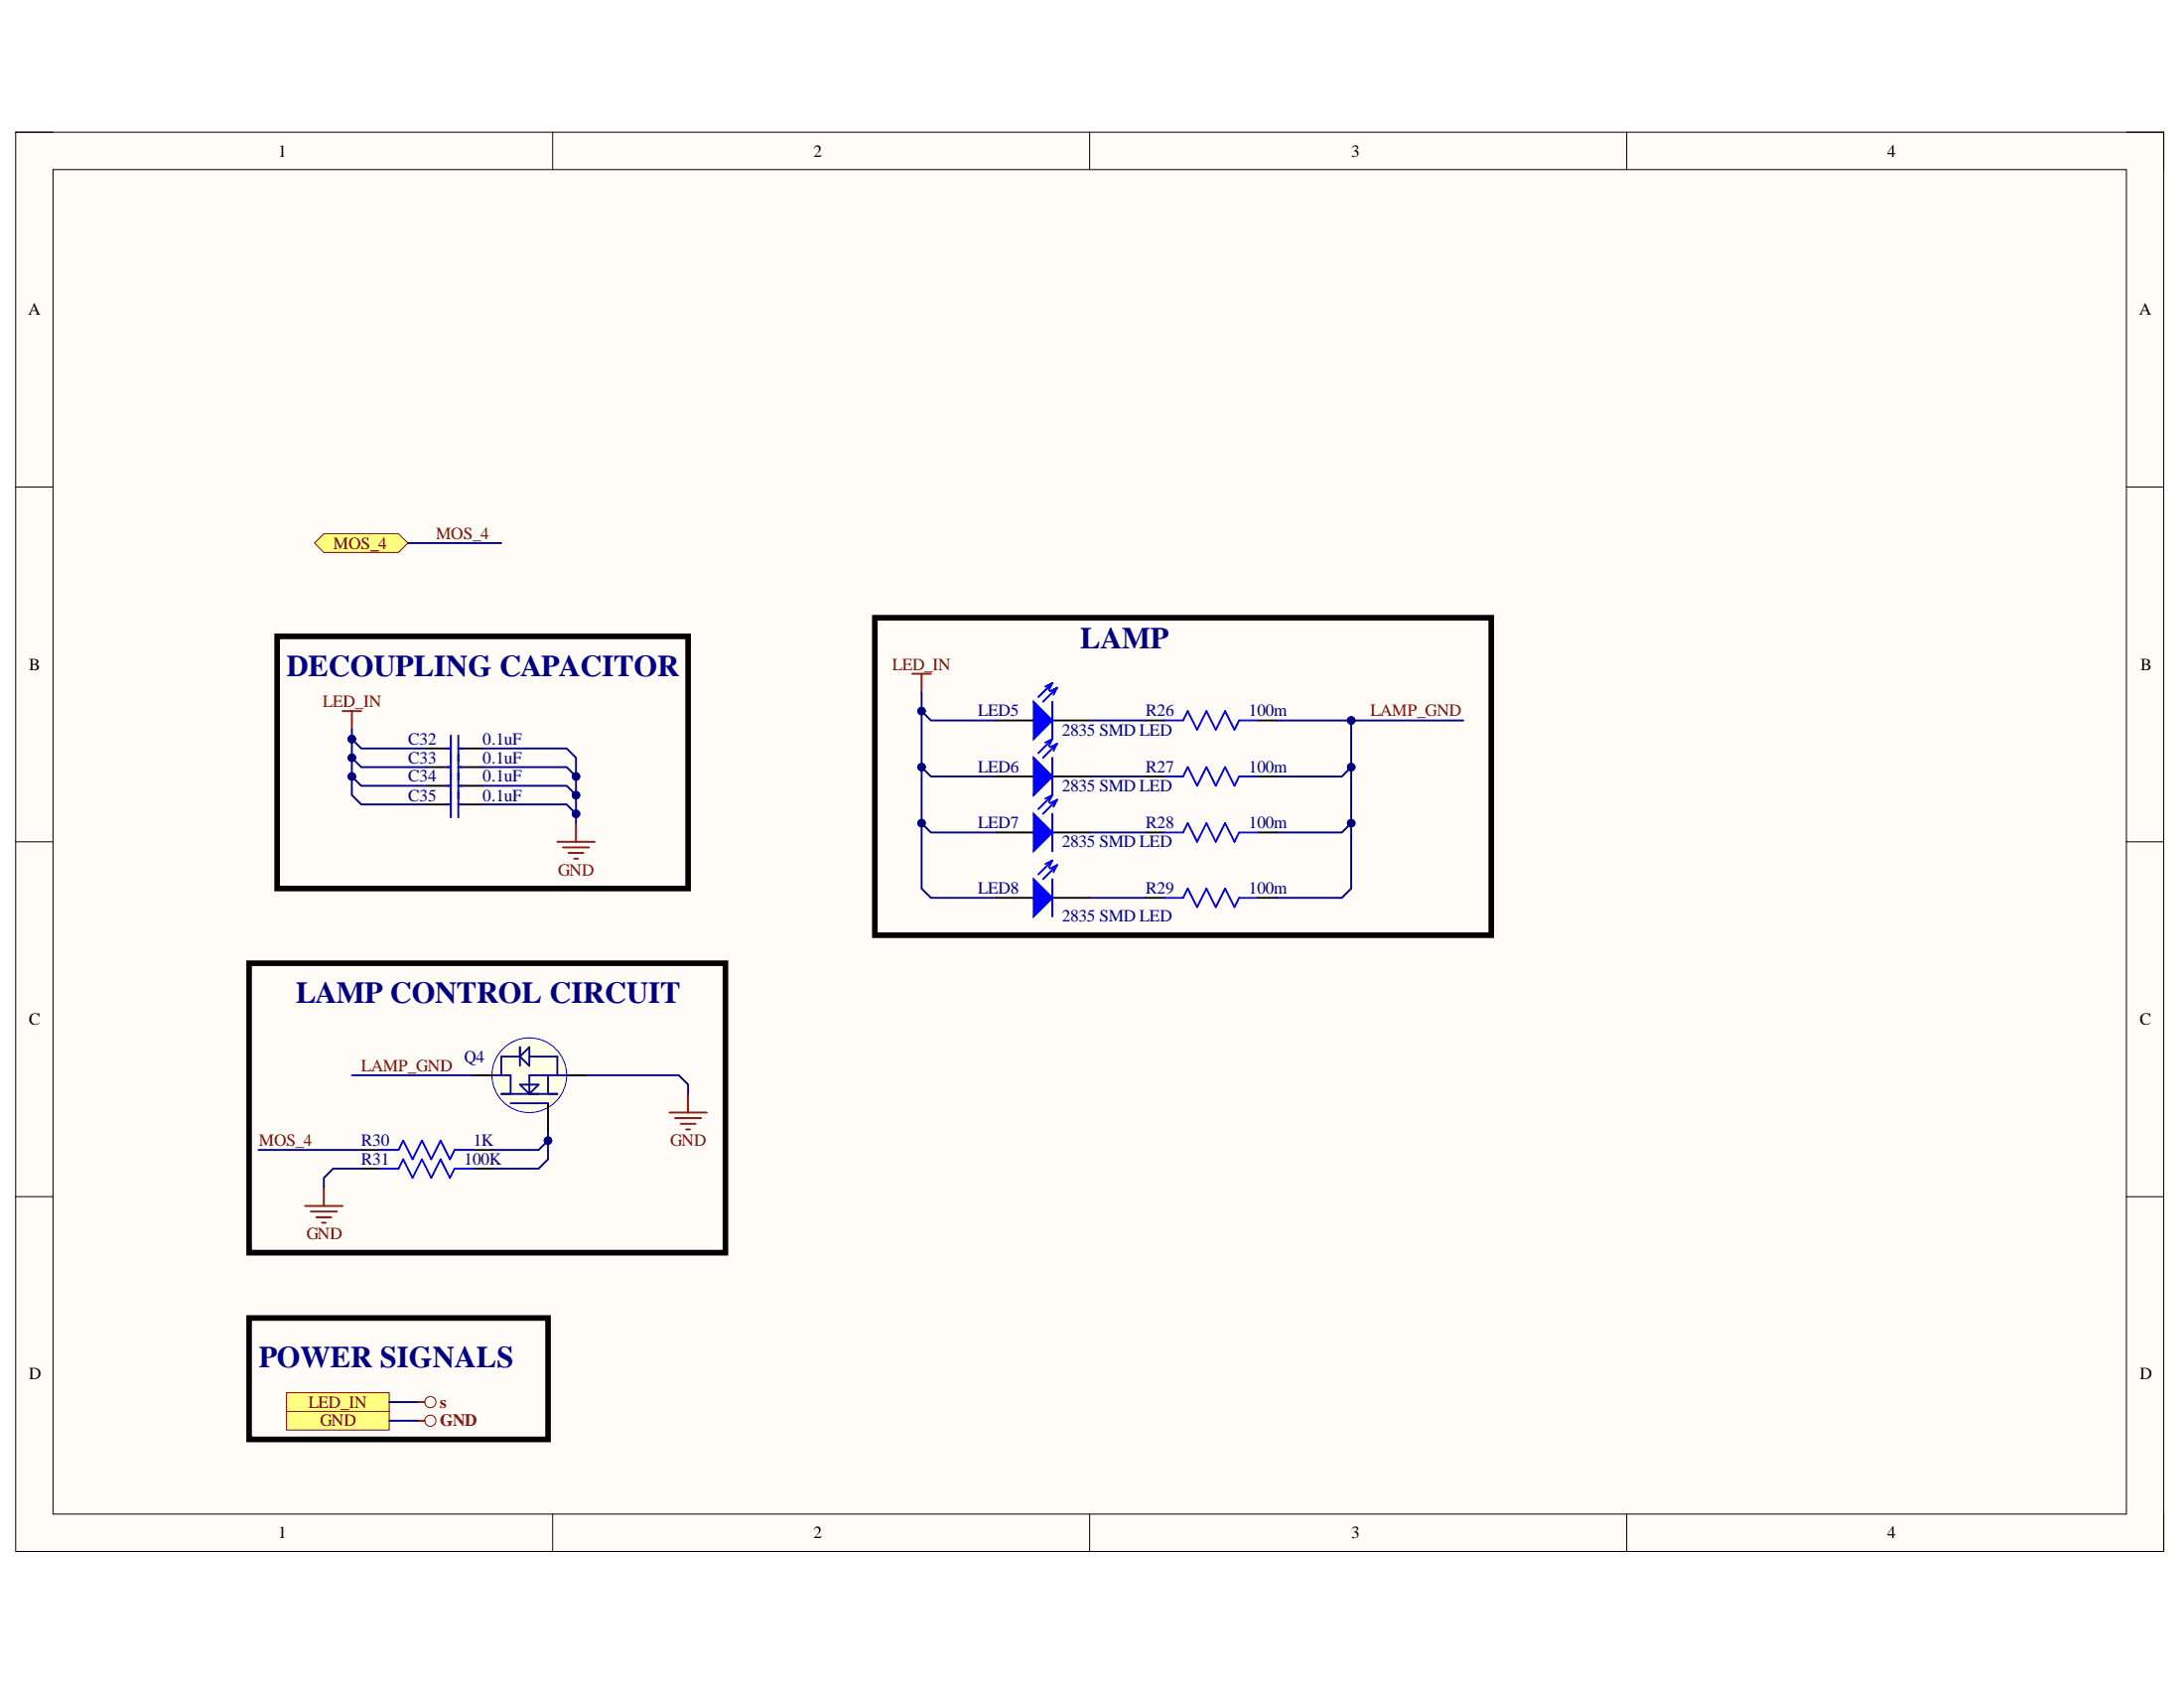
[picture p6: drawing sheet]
<svg xmlns="http://www.w3.org/2000/svg" width="279mm" height="216mm" viewBox="0 0 279 216" stroke-linecap="round" stroke-linejoin="round" font-family="sans-serif">
<path d="M2 16.9h274.8v181.5h-274.8z" fill-rule="evenodd" fill="#fffcf8"/>
<path d="M2 16.9h274.8v181.5h-274.8z" fill="none" stroke="#000" stroke-width=".13"/>
<path d="M6.8 21.7h265.2v172h-265.2z" fill-rule="evenodd" fill="#fffcf8"/>
<g fill="none" stroke="#000" stroke-width=".13">
<path d="M2 16.9h4.8M70.7 16.9v4.8M139.4 16.9v4.8M208.1 16.9v4.8M272 16.9h4.8v4.8M6.8 21.7h265.2v172h-265.2zM2 62.3h4.8M272 62.3h4.8M2 107.7h4.8M272 107.7h4.8M2 153.1h4.8M272 153.1h4.8"/>
<path d="M70.7 193.7v4.7M139.4 193.7v4.7M208.1 193.7v4.7M276.8 193.7v4.7"/>
</g>
<path d="M127.5 92.1h4.7M134.6 92.1h4.8" fill="none" stroke="#000" stroke-width=".24"/>
<path d="M132.2 89.8l2.4 2.3-2.4 2.4z" fill="#00f"/>
<path d="M132.2 89.8l2.4 2.3-2.4 2.4zM134.6 87.4l-1.8 1.8M134.6 87.4l-.9 .4M134.6 87.4l-.4 .9M134.6 89.8v4.7M135.2 88l-1.8 1.8M135.2 88l-.9 .4M135.2 88l-.4 .9" fill="none" stroke="#00f" stroke-width=".24"/>
<path d="M127.5 99.3h4.7M134.6 99.3h4.8" fill="none" stroke="#000" stroke-width=".24"/>
<path d="M132.2 96.9l2.4 2.4-2.4 2.4z" fill="#00f"/>
<path d="M132.2 96.9l2.4 2.4-2.4 2.4zM134.6 94.5l-1.8 1.8M134.6 94.5l-.9 .5M134.6 94.5l-.4 .9M134.6 96.9v4.8M135.2 95.1l-1.8 1.8M135.2 95.1l-.9 .5M135.2 95.1l-.4 .9" fill="none" stroke="#00f" stroke-width=".24"/>
<path d="M127.5 106.5h4.7M134.6 106.5h4.8" fill="none" stroke="#000" stroke-width=".24"/>
<path d="M132.2 104.1l2.4 2.4-2.4 2.4z" fill="#00f"/>
<path d="M132.2 104.1l2.4 2.4-2.4 2.4zM134.6 101.7l-1.8 1.8M134.6 101.7l-.9 .4M134.6 101.7l-.4 .9M134.6 104.1v4.8M135.2 102.3l-1.8 1.8M135.2 102.3l-.9 .4M135.2 102.3l-.4 .9" fill="none" stroke="#00f" stroke-width=".24"/>
<path d="M127.5 114.8h4.7M134.6 114.8h4.8" fill="none" stroke="#000" stroke-width=".24"/>
<path d="M132.2 112.5l2.4 2.3-2.4 2.4z" fill="#00f"/>
<g fill="none" stroke="#00f" stroke-width=".24">
<path d="M57.2 95.7h.5M57.2 98.1h.5M57.7 94.1v10.5M58.6 94.1v10.5M58.6 95.7h.5M58.6 98.1h.5M149 99.3h2.4l.5-1.2 1.2 2.4 1.2-2.4 1.2 2.4 1.2-2.4 1.2 2.4 .6-1.2h2.4M149 92.1h2.4l.5-1.1 1.2 2.3 1.2-2.3 1.2 2.3 1.2-2.3 1.2 2.3 .6-1.2h2.4M57.2 100.5h.5M57.2 102.9h.5M58.6 100.5h.5M58.6 102.9h.5"/>
<path d="M132.2 112.5l2.4 2.3-2.4 2.4zM134.6 110.1l-1.8 1.7M134.6 110.1l-.9 .4M134.6 110.1l-.4 .9M134.6 112.5v4.7M135.2 110.7l-1.8 1.8M135.2 110.7l-.9 .4M135.2 110.7l-.4 .9M149 106.5h2.4l.5-1.2 1.2 2.4 1.2-2.4 1.2 2.4 1.2-2.4 1.2 2.4 .6-1.2h2.4M149 114.8h2.4l.5-1.2 1.2 2.4 1.2-2.4 1.2 2.4 1.2-2.4 1.2 2.4 .6-1.2h2.4M48.6 147.1h2.4l.6-1.2 1.2 2.4 1.2-2.4 1.2 2.4 1.2-2.4 1.2 2.4 .6-1.2h2.3M48.6 149.5h2.4l.6-1.2 1.2 2.4 1.2-2.4 1.2 2.4 1.2-2.4 1.2 2.4 .6-1.2h2.3"/>
</g>
<g fill="none" stroke="#800000" stroke-width=".24">
<path d="M43.8 91h2.4M45 91v2.3M116.7 86.2h2.4M117.9 86.2v2.4M71.3 107.7h4.8M72 108.4h3.4M72.7 109.1h1.9M73.4 109.8h.5M73.7 105.3v2.4M88 139.9v2.4M39 154.2h4.8M39.8 155h3.3"/>
<path d="M40.5 155.7h1.9M41.2 156.4h.5M41.4 151.9v2.3M85.6 142.3h4.8M86.4 143h3.3M87.1 143.7h1.9M87.8 144.5h.5"/>
</g>
<path d="M111.9 79h78.9v40.6h-78.9zM35.5 81.4h52.5v32.2h-52.5zM31.9 123.2h60.9v37h-60.9z" fill="none" stroke="#000" stroke-width=".72"/>
<g fill="none" stroke="#000" stroke-width=".24">
<path d="M54.6 95.7h3.1M54.6 98.1h3.1M58.6 95.7h3.1M58.6 98.1h3.1M146.6 99.3h2.4M146.6 92.1h2.4M160.9 99.3h2.4M160.9 92.1h2.4M54.6 100.5h3.1M54.6 102.9h3.1M58.6 100.5h3.1M58.6 102.9h3.1"/>
<path d="M146.6 106.5h2.4M146.6 114.8h2.4M160.9 106.5h2.4M160.9 114.8h2.4M46.2 147.1h2.4M46.2 149.5h2.4M60.5 147.1h2.4M60.5 149.5h2.4"/>
</g>
<path d="M41.4 68.3h9.6l1.2 1.2-1.2 1.1h-9.6l-1.2-1.1z" fill-rule="evenodd" fill="#ffff80"/>
<path d="M41.4 68.3h9.6l1.2 1.2-1.2 1.1h-9.6l-1.2-1.1z" fill="none" stroke="#800000" stroke-width=".13"/>
<path d="M52.2 69.5h11.9M45 99.3v2.4l1.2 1.2h8.4M45 137.5h15.5M33.1 147.1h13.1M46.2 149.5h-3.6l-1.2 1.2v1.2" fill="none" stroke="#000080" stroke-width=".24"/>
<circle cx="45" cy="99.3" r=".48" fill="#000080"/>
<circle cx="45" cy="99.3" r=".48" fill="none" stroke="#000080" stroke-width=".13"/>
<path d="M45 96.9v2.4l1.2 1.2h8.4" fill="none" stroke="#000080" stroke-width=".24"/>
<circle cx="45" cy="99.3" r=".48" fill="#000080"/>
<circle cx="45" cy="99.3" r=".48" fill="none" stroke="#000080" stroke-width=".13"/>
<circle cx="45" cy="96.9" r=".48" fill="#000080"/>
<circle cx="45" cy="96.9" r=".48" fill="none" stroke="#000080" stroke-width=".13"/>
<path d="M45 94.5v2.4l1.2 1.2h8.4" fill="none" stroke="#000080" stroke-width=".24"/>
<circle cx="45" cy="96.9" r=".48" fill="#000080"/>
<circle cx="45" cy="96.9" r=".48" fill="none" stroke="#000080" stroke-width=".13"/>
<circle cx="45" cy="94.5" r=".48" fill="#000080"/>
<circle cx="45" cy="94.5" r=".48" fill="none" stroke="#000080" stroke-width=".13"/>
<path d="M45 93.3v1.2l1.2 1.2h8.4" fill="none" stroke="#000080" stroke-width=".24"/>
<circle cx="45" cy="94.5" r=".48" fill="#000080"/>
<circle cx="45" cy="94.5" r=".48" fill="none" stroke="#000080" stroke-width=".13"/>
<path d="M61.7 102.9h10.8l1.2 1.2" fill="none" stroke="#000080" stroke-width=".24"/>
<circle cx="73.7" cy="104.1" r=".48" fill="#000080"/>
<circle cx="73.7" cy="104.1" r=".48" fill="none" stroke="#000080" stroke-width=".13"/>
<path d="M61.7 100.5h10.8l1.2 1.2" fill="none" stroke="#000080" stroke-width=".24"/>
<circle cx="73.7" cy="101.7" r=".48" fill="#000080"/>
<circle cx="73.7" cy="101.7" r=".48" fill="none" stroke="#000080" stroke-width=".13"/>
<path d="M61.7 98.1h10.8l1.2 1.2" fill="none" stroke="#000080" stroke-width=".24"/>
<circle cx="73.7" cy="99.3" r=".48" fill="#000080"/>
<circle cx="73.7" cy="99.3" r=".48" fill="none" stroke="#000080" stroke-width=".13"/>
<path d="M61.7 95.7h10.8l1.2 1.2v8.4" fill="none" stroke="#000080" stroke-width=".24"/>
<circle cx="73.7" cy="104.1" r=".48" fill="#000080"/>
<circle cx="73.7" cy="104.1" r=".48" fill="none" stroke="#000080" stroke-width=".13"/>
<circle cx="73.7" cy="101.7" r=".48" fill="#000080"/>
<circle cx="73.7" cy="101.7" r=".48" fill="none" stroke="#000080" stroke-width=".13"/>
<circle cx="73.7" cy="99.3" r=".48" fill="#000080"/>
<circle cx="73.7" cy="99.3" r=".48" fill="none" stroke="#000080" stroke-width=".13"/>
<path d="M70.1 145.9v2.4l-1.2 1.2h-6" fill="none" stroke="#000080" stroke-width=".24"/>
<circle cx="70.1" cy="145.9" r=".48" fill="#000080"/>
<circle cx="70.1" cy="145.9" r=".48" fill="none" stroke="#000080" stroke-width=".13"/>
<path d="M70.1 144.7v1.2l-1.2 1.2h-6" fill="none" stroke="#000080" stroke-width=".24"/>
<circle cx="70.1" cy="145.9" r=".48" fill="#000080"/>
<circle cx="70.1" cy="145.9" r=".48" fill="none" stroke="#000080" stroke-width=".13"/>
<path d="M117.9 105.3v8.3l1.2 1.2h8.4M74.9 137.5h11.9l1.2 1.2v1.2" fill="none" stroke="#000080" stroke-width=".24"/>
<circle cx="117.9" cy="105.3" r=".48" fill="#000080"/>
<circle cx="117.9" cy="105.3" r=".48" fill="none" stroke="#000080" stroke-width=".13"/>
<path d="M117.9 98.1v7.2l1.2 1.2h8.4" fill="none" stroke="#000080" stroke-width=".24"/>
<circle cx="117.9" cy="105.3" r=".48" fill="#000080"/>
<circle cx="117.9" cy="105.3" r=".48" fill="none" stroke="#000080" stroke-width=".13"/>
<circle cx="117.9" cy="98.1" r=".48" fill="#000080"/>
<circle cx="117.9" cy="98.1" r=".48" fill="none" stroke="#000080" stroke-width=".13"/>
<path d="M117.9 91v7.1l1.2 1.2h8.4" fill="none" stroke="#000080" stroke-width=".24"/>
<circle cx="117.9" cy="98.1" r=".48" fill="#000080"/>
<circle cx="117.9" cy="98.1" r=".48" fill="none" stroke="#000080" stroke-width=".13"/>
<circle cx="117.9" cy="91" r=".48" fill="#000080"/>
<circle cx="117.9" cy="91" r=".48" fill="none" stroke="#000080" stroke-width=".13"/>
<path d="M117.9 88.6v2.4l1.2 1.1h8.4" fill="none" stroke="#000080" stroke-width=".24"/>
<circle cx="117.9" cy="91" r=".48" fill="#000080"/>
<circle cx="117.9" cy="91" r=".48" fill="none" stroke="#000080" stroke-width=".13"/>
<path d="M139.4 99.3h7.2M139.4 92.1h7.2M139.4 114.8h7.2M139.4 106.5h7.2M172.9 105.3v8.3l-1.2 1.2h-8.4" fill="none" stroke="#000080" stroke-width=".24"/>
<circle cx="172.9" cy="105.3" r=".48" fill="#000080"/>
<circle cx="172.9" cy="105.3" r=".48" fill="none" stroke="#000080" stroke-width=".13"/>
<path d="M172.9 98.1v7.2l-1.2 1.2h-8.4" fill="none" stroke="#000080" stroke-width=".24"/>
<circle cx="172.9" cy="105.3" r=".48" fill="#000080"/>
<circle cx="172.9" cy="105.3" r=".48" fill="none" stroke="#000080" stroke-width=".13"/>
<circle cx="172.9" cy="98.1" r=".48" fill="#000080"/>
<circle cx="172.9" cy="98.1" r=".48" fill="none" stroke="#000080" stroke-width=".13"/>
<path d="M163.3 92.2h9.6v5.9l-1.2 1.2h-8.4" fill="none" stroke="#000080" stroke-width=".24"/>
<circle cx="172.9" cy="92.1" r=".48" fill="#000080"/>
<circle cx="172.9" cy="92.1" r=".48" fill="none" stroke="#000080" stroke-width=".13"/>
<circle cx="172.9" cy="98.1" r=".48" fill="#000080"/>
<circle cx="172.9" cy="98.1" r=".48" fill="none" stroke="#000080" stroke-width=".13"/>
<path d="M172.9 92.2h14.3" fill="none" stroke="#000080" stroke-width=".24"/>
<circle cx="172.9" cy="92.1" r=".48" fill="#000080"/>
<circle cx="172.9" cy="92.1" r=".48" fill="none" stroke="#000080" stroke-width=".13"/>
<path d="M36.7 180.5h13.1v2.4h-13.1z" fill-rule="evenodd" fill="#ffff80"/>
<g fill="none" stroke="#800000" stroke-width=".13">
<path d="M36.7 180.5h13.1v2.4h-13.1z"/>
<circle cx="55.1" cy="181.7" r=".72"/>
</g>
<path d="M53.4 181.7h.9" fill="none" stroke="#800000" stroke-width=".24"/>
<path d="M36.7 178.1h13.1v2.4h-13.1z" fill-rule="evenodd" fill="#ffff80"/>
<g fill="none" stroke="#800000" stroke-width=".13">
<path d="M36.7 178.1h13.1v2.4h-13.1z"/>
<circle cx="55.1" cy="179.3" r=".72"/>
</g>
<path d="M53.4 179.3h.9" fill="none" stroke="#800000" stroke-width=".24"/>
<path d="M31.9 168.6h38.2v15.5h-38.2z" fill="none" stroke="#000" stroke-width=".72"/>
<path d="M49.8 179.3h3.6M49.8 181.7h3.6" fill="none" stroke="#000080" stroke-width=".24"/>
<circle cx="67.7" cy="137.5" r="4.8" fill="#ffffe8"/>
<circle cx="67.7" cy="137.5" r="4.8" fill="none" stroke="#00f" stroke-width=".13"/>
<path d="M60.5 137.5h2.4M72.5 137.5h2.4M70.1 141.1v3.6" fill="none" stroke="#000" stroke-width=".24"/>
<path d="M62.9 137.5h2.4v2.4M64.1 139.9h7.2M66.5 135.1l1.2-1.2v2.4zM66.5 133.9v2.4M66.5 135.1h-2.4v2.4M66.5 138.7h2.4l-1.2 1.2zM67.7 135.1h3.6v2.4M70.1 137.5v2.4M72.5 137.5h-4.8v2.4M65.3 141.1h4.8" fill="none" stroke="#0c0087" stroke-width=".24"/>
<g font-size="3.9" fill="#000080">
<text x="138.2" y="82.9">LAMP</text>
<text x="36.7" y="86.5">DECOUPLING CAPACITOR</text>
<text x="37.8" y="128.3">LAMP CONTROL CIRCUIT</text>
<text x="33.1" y="174.9">POWER SIGNALS</text>
</g>
<g font-size="2.2">
<text x="35.6" y="20">1</text>
<text x="104.1" y="20">2</text>
<text x="172.9" y="20">3</text>
<text x="241.5" y="20">4</text>
<text x="3.6" y="40.3">A</text>
<text x="273.6" y="40.3">A</text>
<text x="3.7" y="85.7">B</text>
<text x="273.8" y="85.7">B</text>
<text x="3.7" y="131.1">C</text>
<text x="273.7" y="131.1">C</text>
<text x="3.7" y="176.4">D</text>
<text x="273.7" y="176.4">D</text>
<text x="35.6" y="196.8">1</text>
<text x="104.1" y="196.8">2</text>
<text x="172.9" y="196.8">3</text>
<text x="241.5" y="196.8">4</text>
</g>
<g font-size="2.2" fill="#800000">
<text x="42.7" y="70.2">MOS_4</text>
<text x="55.8" y="69">MOS_4</text>
<text x="114.1" y="85.7">LED_IN</text>
<text x="41.3" y="90.4">LED_IN</text>
<text x="175.3" y="91.6">LAMP_GND</text>
<text x="71.4" y="112">GND</text>
<text x="46.2" y="137.1">LAMP_GND</text>
<text x="33.1" y="146.6">MOS_4</text>
<text x="85.8" y="146.6">GND</text>
<text x="39.2" y="158.5">GND</text>
<text x="39.5" y="180">LED_IN</text>
<text x="41" y="182.4">GND</text>
<text x="56.3" y="182.4">GND</text>
<text x="56.3" y="180">s</text>
</g>
<g font-size="2.2" fill="#000080">
<text x="52.2" y="95.3">C32</text>
<text x="61.8" y="95.3">0.1uF</text>
<text x="125.1" y="91.6">LED5</text>
<text x="135.9" y="94.1">2835 SMD LED</text>
<text x="146.6" y="91.6">R26</text>
<text x="159.8" y="91.6">100m</text>
<text x="52.2" y="97.6">C33</text>
<text x="52.2" y="100">C34</text>
<text x="61.8" y="97.6">0.1uF</text>
<text x="61.8" y="100">0.1uF</text>
<text x="125.1" y="98.8">LED6</text>
<text x="135.9" y="101.2">2835 SMD LED</text>
<text x="146.6" y="98.8">R27</text>
<text x="159.8" y="98.8">100m</text>
<text x="52.2" y="102.4">C35</text>
<text x="61.8" y="102.4">0.1uF</text>
<text x="125.1" y="106">LED7</text>
<text x="146.6" y="106">R28</text>
<text x="159.8" y="106">100m</text>
<text x="135.9" y="108.3">2835 SMD LED</text>
<text x="125.1" y="114.3">LED8</text>
<text x="135.9" y="117.9">2835 SMD LED</text>
<text x="146.6" y="114.3">R29</text>
<text x="159.8" y="114.3">100m</text>
<text x="59.4" y="135.9">Q4</text>
<text x="46.2" y="146.6">R30</text>
<text x="46.2" y="149">R31</text>
<text x="59.4" y="149">100K</text>
<text x="60.6" y="146.6">1K</text>
</g>
</svg>
